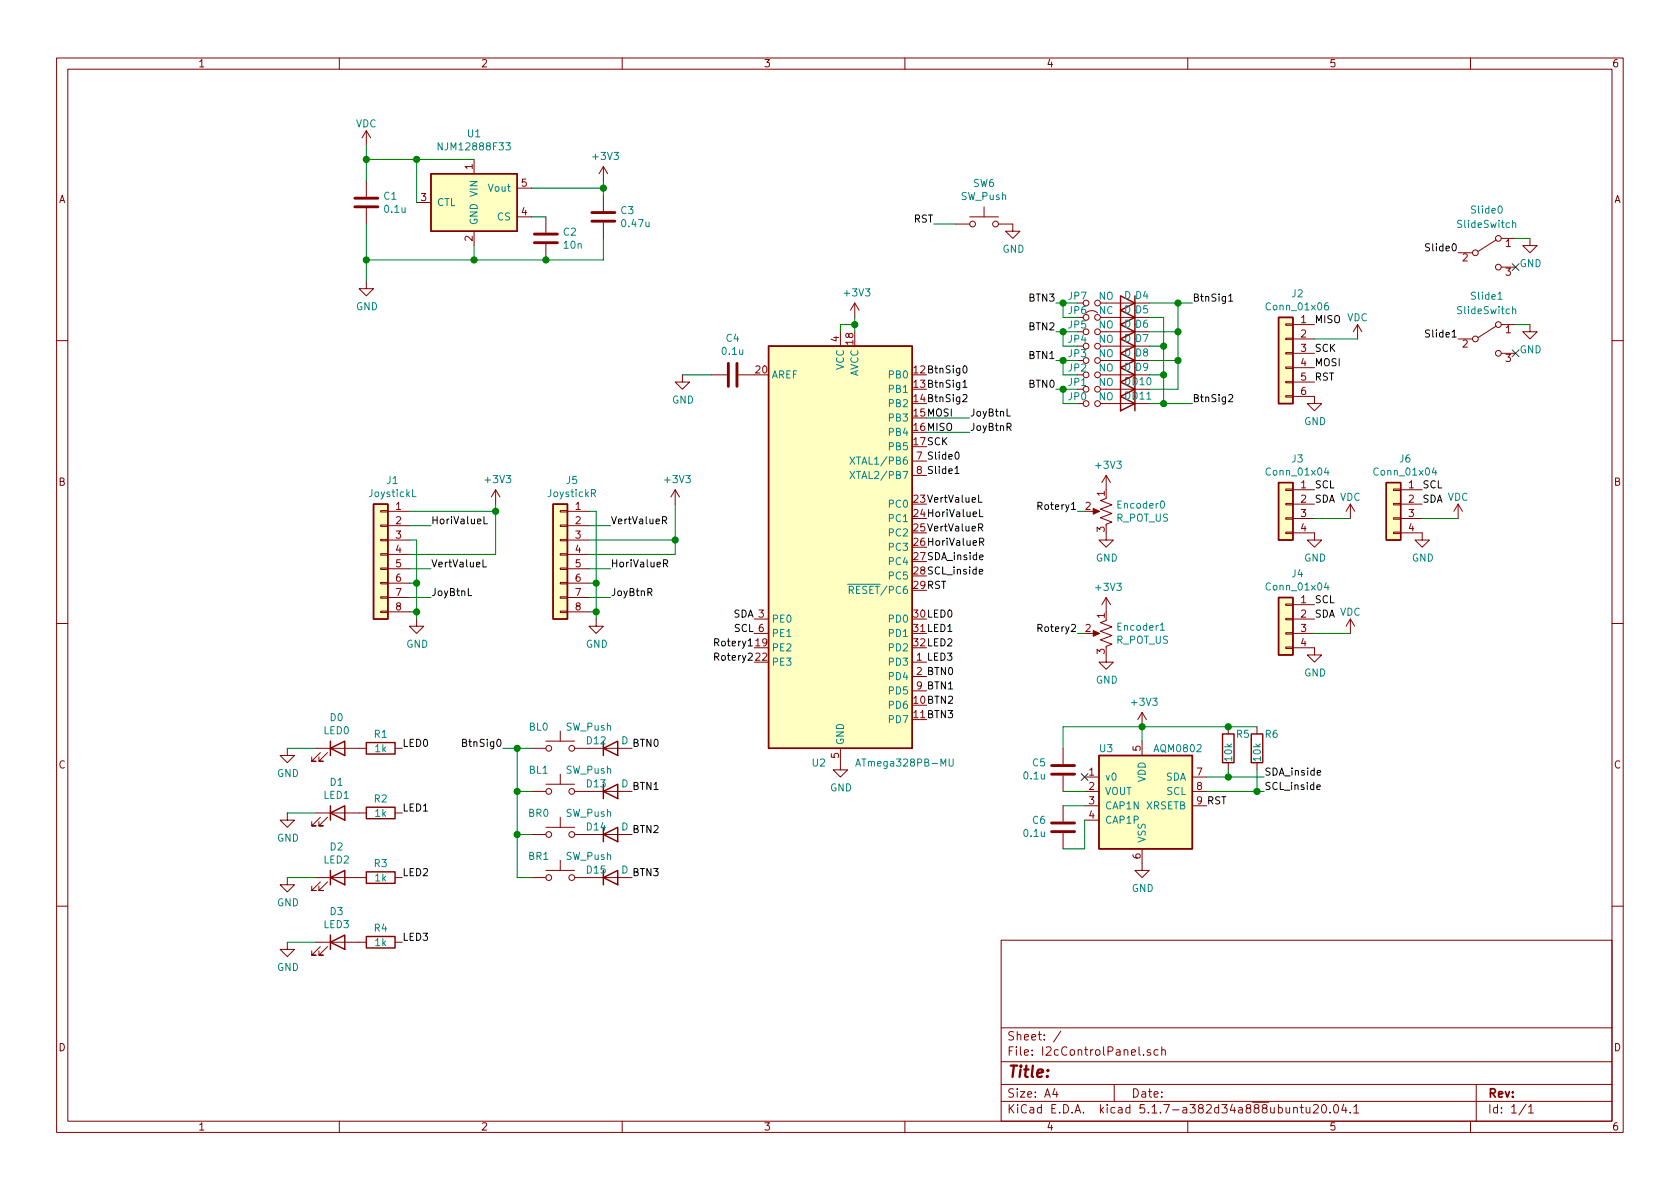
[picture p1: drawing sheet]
EESchema Schematic File Version 4
EELAYER 30 0
EELAYER END
$Descr A4 11693 8268
encoding utf-8
Sheet 1 1
Title ""
Date ""
Rev ""
Comp ""
Comment1 ""
Comment2 ""
Comment3 ""
Comment4 ""
$EndDescr
$Comp
L power:GND #PWR0101
U 1 1
P 2900 4300
F 0 "#PWR0101" H 2900 4050 50  0001 C CNN
F 1 "GND" H 2905 4127 50  0000 C CNN
F 2 "" H 2900 4300 50  0001 C CNN
F 3 "" H 2900 4300 50  0001 C CNN
	1    2900 4300
	1    0    0    -1  
$EndComp
Wire Wire Line
	2850 4050 2900 4050
$Comp
L power:+3V3 #PWR0102
U 1 1
P 3450 3500
F 0 "#PWR0102" H 3450 3350 50  0001 C CNN
F 1 "+3V3" H 3465 3673 50  0000 C CNN
F 2 "" H 3450 3500 50  0001 C CNN
F 3 "" H 3450 3500 50  0001 C CNN
	1    3450 3500
	1    0    0    -1  
$EndComp
Text Label 3000 3950 0    50   ~ 0
VertValueL
Text Label 3000 3650 0    50   ~ 0
HoriValueL
Wire Wire Line
	3450 3500 3450 3550
Connection ~ 3450 3550
Wire Wire Line
	3450 3550 3450 3850
Wire Wire Line
	3000 3650 2850 3650
Wire Wire Line
	2850 3950 3000 3950
$Comp
L Device:LED D0
U 1 1
P 2350 5200
F 0 "D0" H 2343 5416 50  0000 C CNN
F 1 "LED0" H 2343 5325 50  0000 C CNN
F 2 "Diode_SMD:D_0603_1608Metric_Pad1.05x0.95mm_HandSolder" H 2350 5200 50  0001 C CNN
F 3 "~" H 2350 5200 50  0001 C CNN
	1    2350 5200
	1    0    0    -1  
$EndComp
$Comp
L power:GND #PWR0103
U 1 1
P 2000 5200
F 0 "#PWR0103" H 2000 4950 50  0001 C CNN
F 1 "GND" H 2005 5027 50  0000 C CNN
F 2 "" H 2000 5200 50  0001 C CNN
F 3 "" H 2000 5200 50  0001 C CNN
	1    2000 5200
	1    0    0    -1  
$EndComp
Text Label 2800 5200 0    50   ~ 0
LED0
$Comp
L Device:LED D1
U 1 1
P 2350 5650
F 0 "D1" H 2343 5866 50  0000 C CNN
F 1 "LED1" H 2343 5775 50  0000 C CNN
F 2 "Diode_SMD:D_0603_1608Metric_Pad1.05x0.95mm_HandSolder" H 2350 5650 50  0001 C CNN
F 3 "~" H 2350 5650 50  0001 C CNN
	1    2350 5650
	1    0    0    -1  
$EndComp
$Comp
L power:GND #PWR0104
U 1 1
P 2000 5650
F 0 "#PWR0104" H 2000 5400 50  0001 C CNN
F 1 "GND" H 2005 5477 50  0000 C CNN
F 2 "" H 2000 5650 50  0001 C CNN
F 3 "" H 2000 5650 50  0001 C CNN
	1    2000 5650
	1    0    0    -1  
$EndComp
Text Label 2800 5650 0    50   ~ 0
LED1
$Comp
L Device:LED D2
U 1 1
P 2350 6100
F 0 "D2" H 2343 6316 50  0000 C CNN
F 1 "LED2" H 2343 6225 50  0000 C CNN
F 2 "Diode_SMD:D_0603_1608Metric_Pad1.05x0.95mm_HandSolder" H 2350 6100 50  0001 C CNN
F 3 "~" H 2350 6100 50  0001 C CNN
	1    2350 6100
	1    0    0    -1  
$EndComp
$Comp
L power:GND #PWR0105
U 1 1
P 2000 6100
F 0 "#PWR0105" H 2000 5850 50  0001 C CNN
F 1 "GND" H 2005 5927 50  0000 C CNN
F 2 "" H 2000 6100 50  0001 C CNN
F 3 "" H 2000 6100 50  0001 C CNN
	1    2000 6100
	1    0    0    -1  
$EndComp
Text Label 2800 6100 0    50   ~ 0
LED2
$Comp
L power:GND #PWR0107
U 1 1
P 5850 5300
F 0 "#PWR0107" H 5850 5050 50  0001 C CNN
F 1 "GND" H 5855 5127 50  0000 C CNN
F 2 "" H 5850 5300 50  0001 C CNN
F 3 "" H 5850 5300 50  0001 C CNN
	1    5850 5300
	1    0    0    -1  
$EndComp
$Comp
L power:+3V3 #PWR0108
U 1 1
P 5950 2200
F 0 "#PWR0108" H 5950 2050 50  0001 C CNN
F 1 "+3V3" H 5965 2373 50  0000 C CNN
F 2 "" H 5950 2200 50  0001 C CNN
F 3 "" H 5950 2200 50  0001 C CNN
	1    5950 2200
	1    0    0    -1  
$EndComp
Wire Wire Line
	5950 2200 5950 2250
Wire Wire Line
	5950 2250 5850 2250
Wire Wire Line
	5850 2250 5850 2300
Connection ~ 5950 2250
Wire Wire Line
	5950 2250 5950 2300
$Comp
L Device:C C4
U 1 1
P 5100 2600
F 0 "C4" V 5352 2600 50  0000 C CNN
F 1 "0.1u" V 5261 2600 50  0000 C CNN
F 2 "Capacitor_SMD:C_0603_1608Metric" H 5138 2450 50  0001 C CNN
F 3 "~" H 5100 2600 50  0001 C CNN
	1    5100 2600
	0    -1   -1   0   
$EndComp
$Comp
L power:GND #PWR0109
U 1 1
P 4750 2600
F 0 "#PWR0109" H 4750 2350 50  0001 C CNN
F 1 "GND" H 4755 2427 50  0000 C CNN
F 2 "" H 4750 2600 50  0001 C CNN
F 3 "" H 4750 2600 50  0001 C CNN
	1    4750 2600
	1    0    0    -1  
$EndComp
$Comp
L power:GND #PWR0110
U 1 1
P 2550 1950
F 0 "#PWR0110" H 2550 1700 50  0001 C CNN
F 1 "GND" H 2555 1777 50  0000 C CNN
F 2 "" H 2550 1950 50  0001 C CNN
F 3 "" H 2550 1950 50  0001 C CNN
	1    2550 1950
	1    0    0    -1  
$EndComp
$Comp
L Device:C C1
U 1 1
P 2550 1400
F 0 "C1" H 2665 1446 50  0000 L CNN
F 1 "0.1u" H 2665 1355 50  0000 L CNN
F 2 "Capacitor_SMD:C_0603_1608Metric" H 2588 1250 50  0001 C CNN
F 3 "~" H 2550 1400 50  0001 C CNN
	1    2550 1400
	1    0    0    -1  
$EndComp
$Comp
L Device:C C3
U 1 1
P 4200 1500
F 0 "C3" H 4315 1546 50  0000 L CNN
F 1 "0.47u" H 4315 1455 50  0000 L CNN
F 2 "Capacitor_SMD:C_0402_1005Metric" H 4238 1350 50  0001 C CNN
F 3 "~" H 4200 1500 50  0001 C CNN
	1    4200 1500
	1    0    0    -1  
$EndComp
$Comp
L power:+3V3 #PWR0112
U 1 1
P 4200 1250
F 0 "#PWR0112" H 4200 1100 50  0001 C CNN
F 1 "+3V3" H 4215 1423 50  0000 C CNN
F 2 "" H 4200 1250 50  0001 C CNN
F 3 "" H 4200 1250 50  0001 C CNN
	1    4200 1250
	1    0    0    -1  
$EndComp
$Comp
L Connector_Generic:Conn_01x06 J2
U 1 1
P 8950 2450
F 0 "J2" H 8868 2867 50  0000 C CNN
F 1 "Conn_01x06" H 8868 2776 50  0000 C CNN
F 2 "my-kicad-footprints:2x03_P2.54mm_Pads" H 8950 2450 50  0001 C CNN
F 3 "~" H 8950 2450 50  0001 C CNN
	1    8950 2450
	-1   0    0    -1  
$EndComp
Text Label 9150 2550 0    50   ~ 0
MOSI
Text Label 9150 2450 0    50   ~ 0
SCK
Text Label 9150 2250 0    50   ~ 0
MISO
Text Label 9150 2650 0    50   ~ 0
RST
$Comp
L power:GND #PWR0113
U 1 1
P 9150 2750
F 0 "#PWR0113" H 9150 2500 50  0001 C CNN
F 1 "GND" H 9155 2577 50  0000 C CNN
F 2 "" H 9150 2750 50  0001 C CNN
F 3 "" H 9150 2750 50  0001 C CNN
	1    9150 2750
	1    0    0    -1  
$EndComp
Text Label 6450 2900 0    50   ~ 0
MOSI
Text Label 6450 3000 0    50   ~ 0
MISO
Text Label 6450 3100 0    50   ~ 0
SCK
Text Label 6450 4100 0    50   ~ 0
RST
$Comp
L Connector_Generic:Conn_01x04 J3
U 1 1
P 8950 3500
F 0 "J3" H 8868 3817 50  0000 C CNN
F 1 "Conn_01x04" H 8868 3726 50  0000 C CNN
F 2 "footprints:NS-Tech_Grove_1x04_P2mm_Horizontal" H 8950 3500 50  0001 C CNN
F 3 "~" H 8950 3500 50  0001 C CNN
	1    8950 3500
	-1   0    0    -1  
$EndComp
$Comp
L power:GND #PWR0116
U 1 1
P 9150 3700
F 0 "#PWR0116" H 9150 3450 50  0001 C CNN
F 1 "GND" H 9155 3527 50  0000 C CNN
F 2 "" H 9150 3700 50  0001 C CNN
F 3 "" H 9150 3700 50  0001 C CNN
	1    9150 3700
	1    0    0    -1  
$EndComp
Text Label 9150 3500 0    50   ~ 0
SDA
Text Label 9150 3400 0    50   ~ 0
SCL
Text Label 6450 3900 0    50   ~ 0
SDA_inside
Text Label 6450 4000 0    50   ~ 0
SCL_inside
Text Label 6450 3600 0    50   ~ 0
HoriValueL
Text Label 6450 3500 0    50   ~ 0
VertValueL
Wire Wire Line
	2000 5200 2200 5200
Wire Wire Line
	2000 5650 2200 5650
Wire Wire Line
	2000 6100 2200 6100
$Comp
L Device:R R1
U 1 1
P 2650 5200
F 0 "R1" V 2550 5200 50  0000 C CNN
F 1 "1k" V 2650 5200 50  0000 C CNN
F 2 "Resistor_SMD:R_0603_1608Metric" V 2580 5200 50  0001 C CNN
F 3 "~" H 2650 5200 50  0001 C CNN
	1    2650 5200
	0    1    1    0   
$EndComp
$Comp
L Device:R R2
U 1 1
P 2650 5650
F 0 "R2" V 2550 5650 50  0000 C CNN
F 1 "1k" V 2650 5650 50  0000 C CNN
F 2 "Resistor_SMD:R_0603_1608Metric" V 2580 5650 50  0001 C CNN
F 3 "~" H 2650 5650 50  0001 C CNN
	1    2650 5650
	0    1    1    0   
$EndComp
$Comp
L Device:R R3
U 1 1
P 2650 6100
F 0 "R3" V 2550 6100 50  0000 C CNN
F 1 "1k" V 2650 6100 50  0000 C CNN
F 2 "Resistor_SMD:R_0603_1608Metric" V 2580 6100 50  0001 C CNN
F 3 "~" H 2650 6100 50  0001 C CNN
	1    2650 6100
	0    1    1    0   
$EndComp
$Comp
L Switch:SW_Push BL0
U 1 1
P 3900 5200
F 0 "BL0" H 3750 5350 50  0000 C CNN
F 1 "SW_Push" H 4100 5350 50  0000 C CNN
F 2 "footprints:SW_Center_PUSH-12mm" H 3900 5400 50  0001 C CNN
F 3 "~" H 3900 5400 50  0001 C CNN
	1    3900 5200
	1    0    0    -1  
$EndComp
Text Label 4400 5200 0    50   ~ 0
BTN0
Text Label 4400 6100 0    50   ~ 0
BTN3
Text Label 6450 4700 0    50   ~ 0
BTN0
Text Label 6450 4800 0    50   ~ 0
BTN1
Text Label 6450 4900 0    50   ~ 0
BTN2
Text Label 6450 5000 0    50   ~ 0
BTN3
Text Label 4400 5800 0    50   ~ 0
BTN2
Text Label 4400 5500 0    50   ~ 0
BTN1
$Comp
L Switch:SW_Push BL1
U 1 1
P 3900 5500
F 0 "BL1" H 3750 5650 50  0000 C CNN
F 1 "SW_Push" H 4100 5650 50  0000 C CNN
F 2 "footprints:SW_Center_PUSH-12mm" H 3900 5700 50  0001 C CNN
F 3 "~" H 3900 5700 50  0001 C CNN
	1    3900 5500
	1    0    0    -1  
$EndComp
$Comp
L Switch:SW_Push BR0
U 1 1
P 3900 5800
F 0 "BR0" H 3750 5950 50  0000 C CNN
F 1 "SW_Push" H 4100 5950 50  0000 C CNN
F 2 "footprints:SW_Center_PUSH-12mm" H 3900 6000 50  0001 C CNN
F 3 "~" H 3900 6000 50  0001 C CNN
	1    3900 5800
	1    0    0    -1  
$EndComp
$Comp
L Switch:SW_Push BR1
U 1 1
P 3900 6100
F 0 "BR1" H 3750 6250 50  0000 C CNN
F 1 "SW_Push" H 4100 6250 50  0000 C CNN
F 2 "footprints:SW_Center_PUSH-12mm" H 3900 6300 50  0001 C CNN
F 3 "~" H 3900 6300 50  0001 C CNN
	1    3900 6100
	1    0    0    -1  
$EndComp
Wire Wire Line
	4750 2600 4950 2600
Text Label 6450 4500 0    50   ~ 0
LED2
Text Label 6450 4400 0    50   ~ 0
LED1
Text Label 6450 4300 0    50   ~ 0
LED0
$Comp
L power:VDC #PWR0106
U 1 1
P 2550 1000
F 0 "#PWR0106" H 2550 900 50  0001 C CNN
F 1 "VDC" H 2550 1150 50  0000 C CNN
F 2 "" H 2550 1000 50  0001 C CNN
F 3 "" H 2550 1000 50  0001 C CNN
	1    2550 1000
	1    0    0    -1  
$EndComp
$Comp
L power:VDC #PWR0111
U 1 1
P 9450 2350
F 0 "#PWR0111" H 9450 2250 50  0001 C CNN
F 1 "VDC" H 9450 2500 50  0000 C CNN
F 2 "" H 9450 2350 50  0001 C CNN
F 3 "" H 9450 2350 50  0001 C CNN
	1    9450 2350
	1    0    0    -1  
$EndComp
$Comp
L power:VDC #PWR0114
U 1 1
P 9400 3600
F 0 "#PWR0114" H 9400 3500 50  0001 C CNN
F 1 "VDC" H 9400 3750 50  0000 C CNN
F 2 "" H 9400 3600 50  0001 C CNN
F 3 "" H 9400 3600 50  0001 C CNN
	1    9400 3600
	1    0    0    -1  
$EndComp
Wire Wire Line
	9150 3600 9400 3600
Wire Wire Line
	9150 2350 9450 2350
$Comp
L I2cControlPanel-rescue:ATmega328PB-MU-MCU_Microchip_ATmega U2
U 1 1
P 5850 3800
F 0 "U2" H 5700 2300 50  0000 C CNN
F 1 "ATmega328PB-MU" H 6300 2300 50  0000 C CNN
F 2 "Package_DFN_QFN:QFN-32-1EP_5x5mm_P0.5mm_EP3.1x3.1mm" H 5850 3800 50  0001 C CIN
F 3 "http://ww1.microchip.com/downloads/en/DeviceDoc/40001906C.pdf" H 5850 3800 50  0001 C CNN
	1    5850 3800
	1    0    0    -1  
$EndComp
Text Label 9150 4300 0    50   ~ 0
SDA
Text Label 9150 4200 0    50   ~ 0
SCL
$Comp
L power:VDC #PWR0122
U 1 1
P 9400 4400
F 0 "#PWR0122" H 9400 4300 50  0001 C CNN
F 1 "VDC" H 9400 4550 50  0000 C CNN
F 2 "" H 9400 4400 50  0001 C CNN
F 3 "" H 9400 4400 50  0001 C CNN
	1    9400 4400
	1    0    0    -1  
$EndComp
Wire Wire Line
	9150 4400 9400 4400
$Comp
L power:GND #PWR0121
U 1 1
P 9150 4500
F 0 "#PWR0121" H 9150 4250 50  0001 C CNN
F 1 "GND" H 9155 4327 50  0000 C CNN
F 2 "" H 9150 4500 50  0001 C CNN
F 3 "" H 9150 4500 50  0001 C CNN
	1    9150 4500
	1    0    0    -1  
$EndComp
$Comp
L Connector_Generic:Conn_01x04 J4
U 1 1
P 8950 4300
F 0 "J4" H 8868 4617 50  0000 C CNN
F 1 "Conn_01x04" H 8868 4526 50  0000 C CNN
F 2 "TerminalBlock:TerminalBlock_bornier-4_P5.08mm" H 8950 4300 50  0001 C CNN
F 3 "~" H 8950 4300 50  0001 C CNN
	1    8950 4300
	-1   0    0    -1  
$EndComp
Wire Wire Line
	2850 3550 3450 3550
Wire Wire Line
	2850 3850 3450 3850
Wire Wire Line
	2850 3750 2900 3750
Wire Wire Line
	2900 3750 2900 4050
Connection ~ 2900 4050
$Comp
L power:GND #PWR0115
U 1 1
P 4150 4300
F 0 "#PWR0115" H 4150 4050 50  0001 C CNN
F 1 "GND" H 4155 4127 50  0000 C CNN
F 2 "" H 4150 4300 50  0001 C CNN
F 3 "" H 4150 4300 50  0001 C CNN
	1    4150 4300
	1    0    0    -1  
$EndComp
$Comp
L power:+3V3 #PWR0125
U 1 1
P 4700 3500
F 0 "#PWR0125" H 4700 3350 50  0001 C CNN
F 1 "+3V3" H 4715 3673 50  0000 C CNN
F 2 "" H 4700 3500 50  0001 C CNN
F 3 "" H 4700 3500 50  0001 C CNN
	1    4700 3500
	1    0    0    -1  
$EndComp
Text Label 4250 3650 0    50   ~ 0
VertValueR
Text Label 4250 3950 0    50   ~ 0
HoriValueR
Wire Wire Line
	4250 3650 4100 3650
Wire Wire Line
	4100 3950 4250 3950
$Comp
L power:GND #PWR0126
U 1 1
P 7950 6000
F 0 "#PWR0126" H 7950 5750 50  0001 C CNN
F 1 "GND" H 7955 5827 50  0000 C CNN
F 2 "" H 7950 6000 50  0001 C CNN
F 3 "" H 7950 6000 50  0001 C CNN
	1    7950 6000
	1    0    0    -1  
$EndComp
$Comp
L power:+3V3 #PWR0127
U 1 1
P 7950 5050
F 0 "#PWR0127" H 7950 4900 50  0001 C CNN
F 1 "+3V3" H 7965 5223 50  0000 C CNN
F 2 "" H 7950 5050 50  0001 C CNN
F 3 "" H 7950 5050 50  0001 C CNN
	1    7950 5050
	1    0    0    -1  
$EndComp
Wire Wire Line
	7950 5050 7400 5050
Connection ~ 7950 5050
Text Label 5250 4300 2    50   ~ 0
SDA
Text Label 5250 4400 2    50   ~ 0
SCL
$Comp
L Connector_Generic:Conn_01x04 J6
U 1 1
P 9700 3500
F 0 "J6" H 9618 3817 50  0000 C CNN
F 1 "Conn_01x04" H 9618 3726 50  0000 C CNN
F 2 "footprints:NS-Tech_Grove_1x04_P2mm_Horizontal" H 9700 3500 50  0001 C CNN
F 3 "~" H 9700 3500 50  0001 C CNN
	1    9700 3500
	-1   0    0    -1  
$EndComp
$Comp
L power:GND #PWR0128
U 1 1
P 9900 3700
F 0 "#PWR0128" H 9900 3450 50  0001 C CNN
F 1 "GND" H 9905 3527 50  0000 C CNN
F 2 "" H 9900 3700 50  0001 C CNN
F 3 "" H 9900 3700 50  0001 C CNN
	1    9900 3700
	1    0    0    -1  
$EndComp
Text Label 9900 3500 0    50   ~ 0
SDA
Text Label 9900 3400 0    50   ~ 0
SCL
$Comp
L power:VDC #PWR0129
U 1 1
P 10150 3600
F 0 "#PWR0129" H 10150 3500 50  0001 C CNN
F 1 "VDC" H 10150 3750 50  0000 C CNN
F 2 "" H 10150 3600 50  0001 C CNN
F 3 "" H 10150 3600 50  0001 C CNN
	1    10150 3600
	1    0    0    -1  
$EndComp
Wire Wire Line
	9900 3600 10150 3600
Text Label 6450 3800 0    50   ~ 0
HoriValueR
Text Label 6450 3700 0    50   ~ 0
VertValueR
Wire Wire Line
	8550 5050 8750 5050
Connection ~ 8550 5050
Wire Wire Line
	8750 5500 8800 5500
Connection ~ 8750 5500
Wire Wire Line
	8750 5350 8750 5500
Wire Wire Line
	8550 5400 8800 5400
Connection ~ 8550 5400
Wire Wire Line
	8550 5350 8550 5400
Wire Wire Line
	8400 5400 8550 5400
Wire Wire Line
	8400 5500 8750 5500
Wire Wire Line
	7950 5050 7950 5150
Wire Wire Line
	7400 5050 7400 5200
$Comp
L Device:R R6
U 1 1
P 8750 5200
F 0 "R6" H 8800 5300 50  0000 L CNN
F 1 "10k" V 8750 5100 50  0000 L CNN
F 2 "Resistor_SMD:R_0603_1608Metric" V 8680 5200 50  0001 C CNN
F 3 "~" H 8750 5200 50  0001 C CNN
	1    8750 5200
	1    0    0    -1  
$EndComp
$Comp
L Device:R R5
U 1 1
P 8550 5200
F 0 "R5" H 8600 5300 50  0000 L CNN
F 1 "10k" V 8550 5100 50  0000 L CNN
F 2 "Resistor_SMD:R_0603_1608Metric" V 8480 5200 50  0001 C CNN
F 3 "~" H 8550 5200 50  0001 C CNN
	1    8550 5200
	1    0    0    -1  
$EndComp
Text Label 8800 5500 0    50   ~ 0
SCL_inside
Text Label 8800 5400 0    50   ~ 0
SDA_inside
Wire Wire Line
	7400 5500 7550 5500
$Comp
L Device:C C5
U 1 1
P 7400 5350
F 0 "C5" H 7515 5304 50  0000 L CNN
F 1 "0.1u" H 7515 5395 50  0000 L CNN
F 2 "Capacitor_SMD:C_0603_1608Metric" H 7438 5200 50  0001 C CNN
F 3 "~" H 7400 5350 50  0001 C CNN
	1    7400 5350
	-1   0    0    1   
$EndComp
NoConn ~ 7550 5400
Wire Wire Line
	7550 5900 7400 5900
Wire Wire Line
	7550 5700 7550 5900
Wire Wire Line
	7400 5600 7550 5600
$Comp
L Device:C C6
U 1 1
P 7400 5750
F 0 "C6" H 7515 5704 50  0000 L CNN
F 1 "0.1u" H 7515 5795 50  0000 L CNN
F 2 "Capacitor_SMD:C_0603_1608Metric" H 7438 5600 50  0001 C CNN
F 3 "~" H 7400 5750 50  0001 C CNN
	1    7400 5750
	-1   0    0    1   
$EndComp
$Comp
L my-kicad-symbols:AQM0802 U3
U 1 1
P 7950 5600
F 0 "U3" H 7700 6000 50  0000 C CNN
F 1 "AQM0802" H 8200 6000 50  0000 C CNN
F 2 "my-kicad-footprints:AQM0802A-RN-GBW" H 7950 5550 50  0001 C CNN
F 3 "" H 7950 5550 50  0001 C CNN
	1    7950 5600
	1    0    0    -1  
$EndComp
$Comp
L I2cControlPanel-rescue:R_POT_US-Device Encoder0
U 1 1
P 7700 3550
F 0 "Encoder0" H 7632 3596 50  0000 R CNN
F 1 "R_POT_US" H 7632 3505 50  0000 R CNN
F 2 "my-kicad-footprints:Volume" H 7700 3550 50  0001 C CNN
F 3 "~" H 7700 3550 50  0001 C CNN
	1    7700 3550
	-1   0    0    -1  
$EndComp
$Comp
L power:+3V3 #PWR0123
U 1 1
P 7700 3400
F 0 "#PWR0123" H 7700 3250 50  0001 C CNN
F 1 "+3V3" H 7715 3573 50  0000 C CNN
F 2 "" H 7700 3400 50  0001 C CNN
F 3 "" H 7700 3400 50  0001 C CNN
	1    7700 3400
	1    0    0    -1  
$EndComp
$Comp
L power:GND #PWR0124
U 1 1
P 7700 3700
F 0 "#PWR0124" H 7700 3450 50  0001 C CNN
F 1 "GND" H 7705 3527 50  0000 C CNN
F 2 "" H 7700 3700 50  0001 C CNN
F 3 "" H 7700 3700 50  0001 C CNN
	1    7700 3700
	1    0    0    -1  
$EndComp
Text Label 7500 3550 2    50   ~ 0
Rotery1
Text Label 5250 4500 2    50   ~ 0
Rotery1
Wire Wire Line
	7500 3550 7550 3550
$Comp
L I2cControlPanel-rescue:R_POT_US-Device Encoder1
U 1 1
P 7700 4400
F 0 "Encoder1" H 7632 4446 50  0000 R CNN
F 1 "R_POT_US" H 7632 4355 50  0000 R CNN
F 2 "my-kicad-footprints:Volume" H 7700 4400 50  0001 C CNN
F 3 "~" H 7700 4400 50  0001 C CNN
	1    7700 4400
	-1   0    0    -1  
$EndComp
$Comp
L power:+3V3 #PWR0130
U 1 1
P 7700 4250
F 0 "#PWR0130" H 7700 4100 50  0001 C CNN
F 1 "+3V3" H 7715 4423 50  0000 C CNN
F 2 "" H 7700 4250 50  0001 C CNN
F 3 "" H 7700 4250 50  0001 C CNN
	1    7700 4250
	1    0    0    -1  
$EndComp
$Comp
L power:GND #PWR0131
U 1 1
P 7700 4550
F 0 "#PWR0131" H 7700 4300 50  0001 C CNN
F 1 "GND" H 7705 4377 50  0000 C CNN
F 2 "" H 7700 4550 50  0001 C CNN
F 3 "" H 7700 4550 50  0001 C CNN
	1    7700 4550
	1    0    0    -1  
$EndComp
Text Label 7500 4400 2    50   ~ 0
Rotery2
Wire Wire Line
	7500 4400 7550 4400
Text Label 5250 4600 2    50   ~ 0
Rotery2
$Comp
L Connector_Generic:Conn_01x08 J1
U 1 1
P 2650 3850
F 0 "J1" H 2568 4367 50  0000 C CNN
F 1 "JoystickL" H 2568 4276 50  0000 C CNN
F 2 "my-kicad-footprints:LowHeightJoyStickWithButton" H 2650 3850 50  0001 C CNN
F 3 "~" H 2650 3850 50  0001 C CNN
	1    2650 3850
	-1   0    0    -1  
$EndComp
$Comp
L Connector_Generic:Conn_01x08 J5
U 1 1
P 3900 3850
F 0 "J5" H 3818 4367 50  0000 C CNN
F 1 "JoystickR" H 3818 4276 50  0000 C CNN
F 2 "my-kicad-footprints:LowHeightJoyStickWithButton" H 3900 3850 50  0001 C CNN
F 3 "~" H 3900 3850 50  0001 C CNN
	1    3900 3850
	-1   0    0    -1  
$EndComp
Wire Wire Line
	2900 4300 2900 4250
Wire Wire Line
	2900 4250 2850 4250
Connection ~ 2900 4250
Wire Wire Line
	2900 4250 2900 4050
Wire Wire Line
	4150 4300 4150 4250
Wire Wire Line
	4150 4250 4100 4250
Wire Wire Line
	6750 2900 6450 2900
Wire Wire Line
	6750 3000 6450 3000
Text Label 6750 2900 0    50   ~ 0
JoyBtnL
Text Label 6750 3000 0    50   ~ 0
JoyBtnR
Text Label 4250 4150 0    50   ~ 0
JoyBtnR
Wire Wire Line
	4250 4150 4100 4150
Text Label 3000 4150 0    50   ~ 0
JoyBtnL
Wire Wire Line
	3000 4150 2850 4150
$Comp
L I2cControlPanel-rescue:Jumper_NC_Small-Device JP6
U 1 1
P 7600 2200
F 0 "JP6" H 7500 2250 50  0000 C CNN
F 1 "NC" H 7700 2250 50  0000 C CNN
F 2 "Jumper:SolderJumper-2_P1.3mm_Bridged_RoundedPad1.0x1.5mm" H 7600 2200 50  0001 C CNN
F 3 "~" H 7600 2200 50  0001 C CNN
	1    7600 2200
	1    0    0    -1  
$EndComp
$Comp
L I2cControlPanel-rescue:Jumper_NO_Small-Device JP2
U 1 1
P 7600 2600
F 0 "JP2" H 7500 2650 50  0000 C CNN
F 1 "NO" H 7700 2650 50  0000 C CNN
F 2 "Jumper:SolderJumper-2_P1.3mm_Open_RoundedPad1.0x1.5mm" H 7600 2600 50  0001 C CNN
F 3 "~" H 7600 2600 50  0001 C CNN
	1    7600 2600
	1    0    0    -1  
$EndComp
$Comp
L I2cControlPanel-rescue:Jumper_NO_Small-Device JP5
U 1 1
P 7600 2300
F 0 "JP5" H 7500 2350 50  0000 C CNN
F 1 "NO" H 7700 2350 50  0000 C CNN
F 2 "Jumper:SolderJumper-2_P1.3mm_Open_RoundedPad1.0x1.5mm" H 7600 2300 50  0001 C CNN
F 3 "~" H 7600 2300 50  0001 C CNN
	1    7600 2300
	1    0    0    -1  
$EndComp
$Comp
L I2cControlPanel-rescue:Jumper_NO_Small-Device JP4
U 1 1
P 7600 2400
F 0 "JP4" H 7500 2450 50  0000 C CNN
F 1 "NO" H 7700 2450 50  0000 C CNN
F 2 "Jumper:SolderJumper-2_P1.3mm_Open_RoundedPad1.0x1.5mm" H 7600 2400 50  0001 C CNN
F 3 "~" H 7600 2400 50  0001 C CNN
	1    7600 2400
	1    0    0    -1  
$EndComp
$Comp
L I2cControlPanel-rescue:Jumper_NO_Small-Device JP3
U 1 1
P 7600 2500
F 0 "JP3" H 7500 2550 50  0000 C CNN
F 1 "NO" H 7700 2550 50  0000 C CNN
F 2 "Jumper:SolderJumper-2_P1.3mm_Open_RoundedPad1.0x1.5mm" H 7600 2500 50  0001 C CNN
F 3 "~" H 7600 2500 50  0001 C CNN
	1    7600 2500
	1    0    0    -1  
$EndComp
$Comp
L I2cControlPanel-rescue:Jumper_NO_Small-Device JP1
U 1 1
P 7600 2700
F 0 "JP1" H 7500 2750 50  0000 C CNN
F 1 "NO" H 7700 2750 50  0000 C CNN
F 2 "Jumper:SolderJumper-2_P1.3mm_Open_RoundedPad1.0x1.5mm" H 7600 2700 50  0001 C CNN
F 3 "~" H 7600 2700 50  0001 C CNN
	1    7600 2700
	1    0    0    -1  
$EndComp
$Comp
L I2cControlPanel-rescue:Jumper_NO_Small-Device JP0
U 1 1
P 7600 2800
F 0 "JP0" H 7500 2850 50  0000 C CNN
F 1 "NO" H 7700 2850 50  0000 C CNN
F 2 "Jumper:SolderJumper-2_P1.3mm_Open_RoundedPad1.0x1.5mm" H 7600 2800 50  0001 C CNN
F 3 "~" H 7600 2800 50  0001 C CNN
	1    7600 2800
	1    0    0    -1  
$EndComp
$Comp
L I2cControlPanel-rescue:Jumper_NO_Small-Device JP7
U 1 1
P 7600 2100
F 0 "JP7" H 7500 2150 50  0000 C CNN
F 1 "NO" H 7700 2150 50  0000 C CNN
F 2 "Jumper:SolderJumper-2_P1.3mm_Open_RoundedPad1.0x1.5mm" H 7600 2100 50  0001 C CNN
F 3 "~" H 7600 2100 50  0001 C CNN
	1    7600 2100
	1    0    0    -1  
$EndComp
Text Label 7350 2700 2    50   ~ 0
BTN0
Text Label 7350 2500 2    50   ~ 0
BTN1
Text Label 7350 2300 2    50   ~ 0
BTN2
Text Label 7350 2100 2    50   ~ 0
BTN3
Wire Wire Line
	7350 2500 7400 2500
Wire Wire Line
	7400 2500 7400 2600
Wire Wire Line
	7400 2600 7500 2600
Connection ~ 7400 2500
Wire Wire Line
	7400 2500 7500 2500
Wire Wire Line
	7500 2700 7400 2700
Wire Wire Line
	7400 2700 7400 2800
Wire Wire Line
	7400 2800 7500 2800
Connection ~ 7400 2700
Wire Wire Line
	7400 2700 7350 2700
Wire Wire Line
	7500 2300 7400 2300
Wire Wire Line
	7400 2300 7400 2400
Wire Wire Line
	7400 2400 7500 2400
Connection ~ 7400 2300
Wire Wire Line
	7400 2300 7350 2300
Wire Wire Line
	7500 2100 7400 2100
Wire Wire Line
	7400 2100 7400 2200
Wire Wire Line
	7400 2200 7500 2200
Connection ~ 7400 2100
Wire Wire Line
	7400 2100 7350 2100
Text Label 6450 2600 0    50   ~ 0
BtnSig0
Text Label 6450 2700 0    50   ~ 0
BtnSig1
Text Label 6450 2800 0    50   ~ 0
BtnSig2
Text Label 3500 5200 2    50   ~ 0
BtnSig0
Wire Wire Line
	3500 5200 3600 5200
Wire Wire Line
	3600 5200 3600 5500
Wire Wire Line
	3600 6100 3700 6100
Connection ~ 3600 5200
Wire Wire Line
	3600 5200 3700 5200
Wire Wire Line
	3700 5800 3600 5800
Connection ~ 3600 5800
Wire Wire Line
	3600 5800 3600 6100
Wire Wire Line
	3600 5500 3700 5500
Connection ~ 3600 5500
Wire Wire Line
	3600 5500 3600 5800
Text Label 6450 3200 0    50   ~ 0
Slide0
Text Label 6450 3300 0    50   ~ 0
Slide1
Text Label 6450 4600 0    50   ~ 0
LED3
$Comp
L power:GND #PWR0118
U 1 1
P 2000 6550
F 0 "#PWR0118" H 2000 6300 50  0001 C CNN
F 1 "GND" H 2005 6377 50  0000 C CNN
F 2 "" H 2000 6550 50  0001 C CNN
F 3 "" H 2000 6550 50  0001 C CNN
	1    2000 6550
	1    0    0    -1  
$EndComp
Text Label 2800 6550 0    50   ~ 0
LED3
Wire Wire Line
	2000 6550 2200 6550
$Comp
L Device:R R4
U 1 1
P 2650 6550
F 0 "R4" V 2550 6550 50  0000 C CNN
F 1 "1k" V 2650 6550 50  0000 C CNN
F 2 "Resistor_SMD:R_0603_1608Metric" V 2580 6550 50  0001 C CNN
F 3 "~" H 2650 6550 50  0001 C CNN
	1    2650 6550
	0    1    1    0   
$EndComp
$Comp
L Device:LED D3
U 1 1
P 2350 6550
F 0 "D3" H 2343 6766 50  0000 C CNN
F 1 "LED3" H 2343 6675 50  0000 C CNN
F 2 "Diode_SMD:D_0603_1608Metric_Pad1.05x0.95mm_HandSolder" H 2350 6550 50  0001 C CNN
F 3 "~" H 2350 6550 50  0001 C CNN
	1    2350 6550
	1    0    0    -1  
$EndComp
$Comp
L Device:D D6
U 1 1
P 7850 2300
F 0 "D6" H 7750 2250 50  0000 C CNN
F 1 "D" H 7850 2250 50  0000 C CNN
F 2 "my-kicad-footprints:D_SOD-523F" H 7850 2300 50  0001 C CNN
F 3 "~" H 7850 2300 50  0001 C CNN
	1    7850 2300
	-1   0    0    1   
$EndComp
$Comp
L Device:D D7
U 1 1
P 7850 2400
F 0 "D7" H 7750 2350 50  0000 C CNN
F 1 "D" H 7850 2350 50  0000 C CNN
F 2 "my-kicad-footprints:D_SOD-523F" H 7850 2400 50  0001 C CNN
F 3 "~" H 7850 2400 50  0001 C CNN
	1    7850 2400
	-1   0    0    1   
$EndComp
$Comp
L Device:D D8
U 1 1
P 7850 2500
F 0 "D8" H 7750 2450 50  0000 C CNN
F 1 "D" H 7850 2450 50  0000 C CNN
F 2 "my-kicad-footprints:D_SOD-523F" H 7850 2500 50  0001 C CNN
F 3 "~" H 7850 2500 50  0001 C CNN
	1    7850 2500
	-1   0    0    1   
$EndComp
$Comp
L Device:D D9
U 1 1
P 7850 2600
F 0 "D9" H 7750 2550 50  0000 C CNN
F 1 "D" H 7850 2550 50  0000 C CNN
F 2 "my-kicad-footprints:D_SOD-523F" H 7850 2600 50  0001 C CNN
F 3 "~" H 7850 2600 50  0001 C CNN
	1    7850 2600
	-1   0    0    1   
$EndComp
$Comp
L Device:D D10
U 1 1
P 7850 2700
F 0 "D10" H 7750 2650 50  0000 C CNN
F 1 "D" H 7850 2650 50  0000 C CNN
F 2 "my-kicad-footprints:D_SOD-523F" H 7850 2700 50  0001 C CNN
F 3 "~" H 7850 2700 50  0001 C CNN
	1    7850 2700
	-1   0    0    1   
$EndComp
$Comp
L Device:D D11
U 1 1
P 7850 2800
F 0 "D11" H 7750 2750 50  0000 C CNN
F 1 "D" H 7850 2750 50  0000 C CNN
F 2 "my-kicad-footprints:D_SOD-523F" H 7850 2800 50  0001 C CNN
F 3 "~" H 7850 2800 50  0001 C CNN
	1    7850 2800
	-1   0    0    1   
$EndComp
$Comp
L Device:D D5
U 1 1
P 7850 2200
F 0 "D5" H 7750 2150 50  0000 C CNN
F 1 "D" H 7850 2150 50  0000 C CNN
F 2 "my-kicad-footprints:D_SOD-523F" H 7850 2200 50  0001 C CNN
F 3 "~" H 7850 2200 50  0001 C CNN
	1    7850 2200
	-1   0    0    1   
$EndComp
$Comp
L Device:D D4
U 1 1
P 7850 2100
F 0 "D4" H 7750 2050 50  0000 C CNN
F 1 "D" H 7850 2050 50  0000 C CNN
F 2 "my-kicad-footprints:D_SOD-523F" H 7850 2100 50  0001 C CNN
F 3 "~" H 7850 2100 50  0001 C CNN
	1    7850 2100
	-1   0    0    1   
$EndComp
$Comp
L Device:D D12
U 1 1
P 4250 5200
F 0 "D12" H 4150 5150 50  0000 C CNN
F 1 "D" H 4350 5150 50  0000 C CNN
F 2 "my-kicad-footprints:D_SOD-523F" H 4250 5200 50  0001 C CNN
F 3 "~" H 4250 5200 50  0001 C CNN
	1    4250 5200
	1    0    0    1   
$EndComp
Text Label 8300 2800 0    50   ~ 0
BtnSig2
Text Label 8300 2100 0    50   ~ 0
BtnSig1
Wire Wire Line
	8200 2700 8000 2700
Wire Wire Line
	8000 2100 8200 2100
Wire Wire Line
	8200 2100 8300 2100
Connection ~ 8200 2100
Wire Wire Line
	8200 2100 8200 2300
Wire Wire Line
	8200 2300 8000 2300
Connection ~ 8200 2300
Wire Wire Line
	8200 2300 8200 2500
Wire Wire Line
	8000 2500 8200 2500
Connection ~ 8200 2500
Wire Wire Line
	8200 2500 8200 2700
Wire Wire Line
	8100 2600 8000 2600
Wire Wire Line
	8100 2800 8000 2800
Wire Wire Line
	8300 2800 8100 2800
Connection ~ 8100 2800
Wire Wire Line
	8100 2800 8100 2600
Connection ~ 8100 2600
Wire Wire Line
	8100 2600 8100 2400
Wire Wire Line
	8000 2400 8100 2400
Connection ~ 8100 2400
Wire Wire Line
	8100 2400 8100 2200
Wire Wire Line
	8100 2200 8000 2200
Text Label 10150 1750 2    50   ~ 0
Slide0
$Comp
L power:GND #PWR0117
U 1 1
P 10650 1650
F 0 "#PWR0117" H 10650 1400 50  0001 C CNN
F 1 "GND" H 10655 1477 50  0000 C CNN
F 2 "" H 10650 1650 50  0001 C CNN
F 3 "" H 10650 1650 50  0001 C CNN
	1    10650 1650
	1    0    0    -1  
$EndComp
$Comp
L Switch:SW_SPDT Slide0
U 1 1
P 10350 1750
F 0 "Slide0" H 10350 2050 50  0000 C CNN
F 1 "SlideSwitch" H 10350 1950 50  0000 C CNN
F 2 "my-kicad-footprints:SlideSwitch_SS12D01G4_2posi_1line" H 10350 1950 50  0001 C CNN
F 3 "~" H 10350 1950 50  0001 C CNN
	1    10350 1750
	1    0    0    -1  
$EndComp
Text Label 10150 2350 2    50   ~ 0
Slide1
$Comp
L power:GND #PWR0119
U 1 1
P 10650 2250
F 0 "#PWR0119" H 10650 2000 50  0001 C CNN
F 1 "GND" H 10655 2077 50  0000 C CNN
F 2 "" H 10650 2250 50  0001 C CNN
F 3 "" H 10650 2250 50  0001 C CNN
	1    10650 2250
	1    0    0    -1  
$EndComp
$Comp
L Switch:SW_SPDT Slide1
U 1 1
P 10350 2350
F 0 "Slide1" H 10350 2650 50  0000 C CNN
F 1 "SlideSwitch" H 10350 2550 50  0000 C CNN
F 2 "my-kicad-footprints:SlideSwitch_SS12D01G4_2posi_1line" H 10350 2550 50  0001 C CNN
F 3 "~" H 10350 2550 50  0001 C CNN
	1    10350 2350
	1    0    0    -1  
$EndComp
NoConn ~ 10550 1850
NoConn ~ 10550 2450
$Comp
L Device:D D13
U 1 1
P 4250 5500
F 0 "D13" H 4150 5450 50  0000 C CNN
F 1 "D" H 4350 5450 50  0000 C CNN
F 2 "my-kicad-footprints:D_SOD-523F" H 4250 5500 50  0001 C CNN
F 3 "~" H 4250 5500 50  0001 C CNN
	1    4250 5500
	1    0    0    1   
$EndComp
$Comp
L Device:D D14
U 1 1
P 4250 5800
F 0 "D14" H 4150 5750 50  0000 C CNN
F 1 "D" H 4350 5750 50  0000 C CNN
F 2 "my-kicad-footprints:D_SOD-523F" H 4250 5800 50  0001 C CNN
F 3 "~" H 4250 5800 50  0001 C CNN
	1    4250 5800
	1    0    0    1   
$EndComp
$Comp
L Device:D D15
U 1 1
P 4250 6100
F 0 "D15" H 4150 6050 50  0000 C CNN
F 1 "D" H 4350 6050 50  0000 C CNN
F 2 "my-kicad-footprints:D_SOD-523F" H 4250 6100 50  0001 C CNN
F 3 "~" H 4250 6100 50  0001 C CNN
	1    4250 6100
	1    0    0    1   
$EndComp
$Comp
L Switch:SW_Push SW6
U 1 1
P 6850 1550
F 0 "SW6" H 6850 1835 50  0000 C CNN
F 1 "SW_Push" H 6850 1744 50  0000 C CNN
F 2 "Button_Switch_THT:SW_PUSH_6mm" H 6850 1750 50  0001 C CNN
F 3 "~" H 6850 1750 50  0001 C CNN
	1    6850 1550
	1    0    0    -1  
$EndComp
Text Label 6500 1550 2    50   ~ 0
RST
$Comp
L power:GND #PWR0120
U 1 1
P 7050 1550
F 0 "#PWR0120" H 7050 1300 50  0001 C CNN
F 1 "GND" H 7055 1377 50  0000 C CNN
F 2 "" H 7050 1550 50  0001 C CNN
F 3 "" H 7050 1550 50  0001 C CNN
	1    7050 1550
	1    0    0    -1  
$EndComp
Text Label 8400 5600 0    50   ~ 0
RST
Wire Wire Line
	7950 5050 8550 5050
Wire Wire Line
	2550 1000 2550 1100
Wire Wire Line
	2550 1100 2900 1100
Connection ~ 2550 1100
Wire Wire Line
	2550 1100 2550 1250
Wire Wire Line
	2900 1100 2900 1400
Connection ~ 2900 1100
Wire Wire Line
	2900 1100 3300 1100
$Comp
L Device:C C2
U 1 1
P 3800 1650
F 0 "C2" H 3915 1696 50  0000 L CNN
F 1 "10n" H 3915 1605 50  0000 L CNN
F 2 "Capacitor_SMD:C_0603_1608Metric" H 3838 1500 50  0001 C CNN
F 3 "~" H 3800 1650 50  0001 C CNN
	1    3800 1650
	1    0    0    -1  
$EndComp
Wire Wire Line
	3800 1500 3700 1500
Wire Wire Line
	4200 1350 4200 1300
Wire Wire Line
	4200 1300 3700 1300
Connection ~ 4200 1300
Wire Wire Line
	4200 1300 4200 1250
Wire Wire Line
	3800 1800 4200 1800
Wire Wire Line
	4200 1800 4200 1650
Wire Wire Line
	3800 1800 3300 1800
Wire Wire Line
	2550 1800 2550 1950
Connection ~ 3800 1800
Wire Wire Line
	2550 1550 2550 1800
Connection ~ 2550 1800
Wire Wire Line
	3300 1700 3300 1800
Connection ~ 3300 1800
Wire Wire Line
	3300 1800 2550 1800
$Comp
L my-kicad-symbols:NJM12888F33 U1
U 1 1
P 3300 1400
F 0 "U1" H 3300 1881 50  0000 C CNN
F 1 "NJM12888F33" H 3300 1790 50  0000 C CNN
F 2 "Package_TO_SOT_SMD:SOT-23-5" H 3300 1400 50  0001 C CNN
F 3 "" H 3300 1400 50  0001 C CNN
	1    3300 1400
	1    0    0    -1  
$EndComp
Wire Wire Line
	10650 1650 10550 1650
Wire Wire Line
	10550 2250 10650 2250
Wire Wire Line
	4100 3850 4700 3850
Wire Wire Line
	4100 3750 4700 3750
Connection ~ 4700 3750
Wire Wire Line
	4700 3750 4700 3850
Wire Wire Line
	4700 3500 4700 3750
Wire Wire Line
	4100 3550 4150 3550
Wire Wire Line
	4150 3550 4150 4050
Connection ~ 4150 4250
Wire Wire Line
	4150 4050 4100 4050
Connection ~ 4150 4050
Wire Wire Line
	4150 4050 4150 4250
Wire Wire Line
	6500 1550 6650 1550
$EndSCHEMATC
